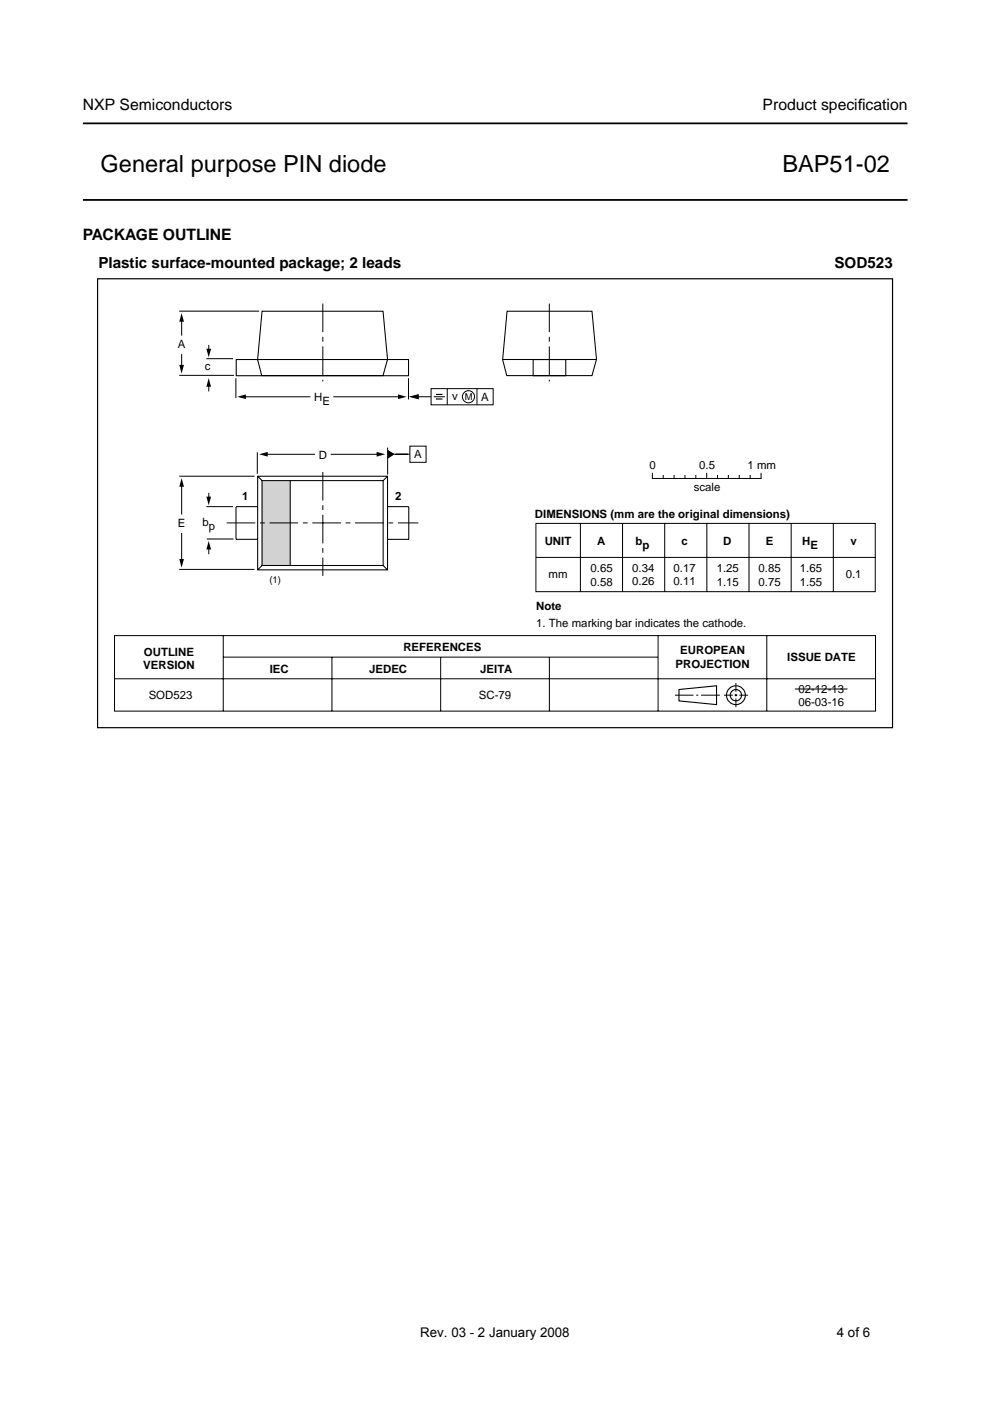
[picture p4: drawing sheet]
<svg xmlns="http://www.w3.org/2000/svg" width="210mm" height="297mm" viewBox="0 0 210 297" stroke-linecap="round" stroke-linejoin="round" font-family="sans-serif">
<path d="M17.6 26.2h174.8M17.6 42.4h174.8" fill="none" stroke="#000" stroke-width=".38"/>
<g fill="none" stroke="#000" stroke-width=".21">
<path d="M38 66h16.9M38 79.6h11.6M38.5 67.3v3.9M38.5 75.1v3.2M43.8 76.1h5.6M44.3 73.1v1.7M44.3 81.1v1.9M50 80.2v4.2M51.1 84.1h14.7M54.6 95.9v4.6M55.7 96.3h11.1M70.1 96.3h10.5"/>
<path d="M70.7 84.1h14.4M82.2 94.9v5.7M86.6 80.2v4.5M38 101h15.9M38.5 102.3v6.8M38.5 113v6.4M43.8 107.4h5.6M43.9 114.3h5.6M44.3 104.5v1.7M44.3 115.6v1.9M138.3 100.4v1.1M138.4 101.4h22.9"/>
<path d="M140.6 100.8v.7M142.9 100.8v.7M145.2 100.8v.7M147.5 100.8v.7M149.8 100.4v1.1M152.1 100.8v.7M154.4 100.8v.7M156.7 100.8v.7M159 100.8v.7M161.4 100.4v1.1M24.3 134.8h161.3v16h-161.3zM38 120.7h15.9"/>
<path d="M47.3 134.8v16M47.4 139.3h92M70.4 139.3v11.5M93.4 139.3v11.5M116.5 139.3v11.5M139.5 134.8v16M162.6 134.8v16M24.3 143.9h161.3M143.1 147.4h3.9M147.6 147.4h.4M148.6 147.4h4M153.5 147.4h1.9"/>
<path d="M155.8 147.4h.5M156 144.8v1.9M156 147.1v.5M156 148.1v1.8M156.8 147.4h1.8"/>
</g>
<g fill="none" stroke="#000" stroke-width=".23">
<path d="M144 146.2l7.9-.8v4l-7.9-.8z"/>
<circle cx="156" cy="147.4" r="2"/>
<circle cx="156" cy="147.4" r="1.2"/>
</g>
<path d="M20.7 59.1h168.5v95.2h-168.5z" fill="none" stroke="#000" stroke-width=".25"/>
<path d="M38 77.4h1l-.5 1.8zM38.5 66.4l.5 1.8h-1zM43.8 73.9h1l-.6 1.9zM44.2 80.2l.6 1.8h-1zM50.3 84.1l1.8-.5v1zM54.9 96.3l1.9-.5v1zM79.9 95.8l1.8 .5-1.8 .5zM84.4 83.6l1.8 .5-1.8 .5zM38 118.5h1l-.5 1.8zM38.5 101.4l.5 1.8h-1zM43.8 105.3h1l-.6 1.8zM44.2 114.7l.6 1.8h-1z" fill="#000"/>
<path d="M55.6 101.9h5.9v18h-5.9z" fill="#d1d2d4"/>
<g fill="none" stroke="#000" stroke-width=".22">
<path d="M50.1 76.2h36.5v3.5h-36.5zM55.6 66h25.6l1 10.2-1 3.4h-25.7l-.9-3.3zM106.6 76.2h19.9M107.5 66h18l1 10.2-1 3.4h-18.1l-.8-3.3zM113 76.2h7v3.5h-7zM50 107.5v6.8h4.6M50 107.4h4.6M54.6 101h27.6v19.8h-27.6zM54.6 101l1 .9M55.6 101.9h25.6v18h-25.6zM55.6 119.9l-1 .9M61.5 101.9v18"/>
<path d="M81.2 119.9l1 .9M82.2 107.4h4.5M82.2 101l-1 .9M86.7 107.5v6.9h-4.5"/>
</g>
<g fill="none" stroke="#000" stroke-width=".21">
<path d="M82.8 96.3h4.1M86.9 94.6h3.4v3.4h-3.4zM88 84.1h3.4M91.4 82.4h13.2v3.4h-13.2zM92 84.1h2.3M94.8 82.4v3.4M101.1 82.4v3.4M113.6 111h72v14.4h-72zM113.7 118.2h71.9M123.1 111v14.4M132 111v14.4M140.9 111v14.4"/>
<path d="M149.9 111v14.4M158.8 111v14.4M167.7 111v14.4M176.7 110.9v14.5M168.6 146.1h11.1"/>
<circle cx="99.3" cy="84.1" r="1.29"/>
</g>
<path d="M82.3 95.6l1.2 .7-1.2 .8zM87.1 84.1l1.6-.4v.8z" fill="#000" stroke="#000" stroke-width=".21"/>
<path d="M92.4 83.6h1.4M92.4 84.6h1.4" fill="none" stroke="#000" stroke-width=".24"/>
<path d="M68.4 64.4v16.5M116.5 64.4v16.5M48.1 110.9h40.6M68.4 100.1v22" fill="none" stroke="#000" stroke-width=".21" stroke-dasharray="6.1 1 1 1" stroke-linecap="butt"/>
<g font-size="5">
<text x="21.3" y="36.5">General purpose PIN diode</text>
<text x="165.9" y="36.5">BAP51-02</text>
</g>
<g font-size="3.3">
<text x="17.6" y="23.4">NXP Semiconductors</text>
<text x="161.7" y="23.4">Product specif</text>
<text x="181.9" y="23.4">ication</text>
<text x="17.6" y="50.9">PACKAGE OUTLINE</text>
</g>
<g font-size="3.2">
<text x="20.9" y="56.8">Plastic surface-mounted package; 2 leads</text>
<text x="176.9" y="56.8">SOD523</text>
</g>
<g font-size="2.8">
<text x="89.1" y="283.4">Rev. 03 - 2 January 2008</text>
<text x="177.4" y="283.4">4 of 6</text>
</g>
<g font-size="2.4">
<text x="37.7" y="73.8">A</text>
<text x="43.4" y="78.5">c</text>
<text x="66.6" y="85.1">H</text>
<text x="68.4" y="85.9">E</text>
<text x="95.9" y="84.8">v</text>
<text x="102" y="85">A</text>
<text x="67.6" y="97.3">D</text>
<text x="87.8" y="97.2">A</text>
<text x="137.7" y="99.4">0</text>
<text x="148.3" y="99.4">0.5</text>
<text x="158.5" y="99.4">1 mm</text>
<text x="51.4" y="106.1">1</text>
<text x="83.8" y="106.1">2</text>
<text x="147.1" y="104.2">scale</text>
<text x="37.7" y="111.7">E</text>
<text x="42.9" y="111.5">b</text>
<text x="44.3" y="112.3">p</text>
<text x="113.4" y="109.8">DIMENSIONS (mm are the original dimensions)</text>
<text x="115.5" y="115.5">UNIT</text>
<text x="126.6" y="115.5">A</text>
<text x="134.7" y="115.5">b</text>
<text x="136.2" y="116.3">p</text>
<text x="144.5" y="115.5">c</text>
<text x="153.4" y="115.5">D</text>
<text x="162.3" y="115.5">E</text>
<text x="170.1" y="115.5">H</text>
<text x="171.9" y="116.3">E</text>
<text x="180.3" y="115.5">v</text>
<text x="116.3" y="122.5">mm</text>
<text x="125.2" y="121.3">0.65</text>
<text x="125.2" y="124.2">0.58</text>
<text x="134.1" y="121.2">0.34</text>
<text x="134.1" y="124.1">0.26</text>
<text x="142.8" y="121.2">0.17</text>
<text x="142.8" y="124.1">0.11</text>
<text x="152" y="121.3">1.25</text>
<text x="152" y="124.2">1.15</text>
<text x="160.8" y="121.3">0.85</text>
<text x="160.8" y="124.2">0.75</text>
<text x="169.6" y="121.3">1.65</text>
<text x="169.6" y="124.2">1.55</text>
<text x="179.3" y="122.6">0.1</text>
<text x="113.7" y="129.3">Note</text>
<text x="113.7" y="133">1. The marking bar indicates the cathode.</text>
<text x="30.4" y="141.9">VERSION</text>
<text x="30.5" y="139">OUTLINE</text>
<text x="57.2" y="142.6">IEC</text>
<text x="78.3" y="142.6">JEDEC</text>
<text x="85.5" y="138">REFERENCES</text>
<text x="101.8" y="142.6">JEITA</text>
<text x="143.2" y="141.7">PROJECTION</text>
<text x="144.2" y="138.7">EUROPEAN</text>
<text x="166.9" y="140.2">ISSUE DATE</text>
<text x="31.5" y="148.2">SOD523</text>
<text x="101.5" y="148.2">SC-79</text>
<text x="169.3" y="146.8">02-12-13</text>
<text x="169.3" y="149.8">06-03-16</text>
</g>
<g font-size="2">
<text x="98.5" y="84.8">M</text>
<text x="57.1" y="123.6">(1)</text>
</g>
</svg>
